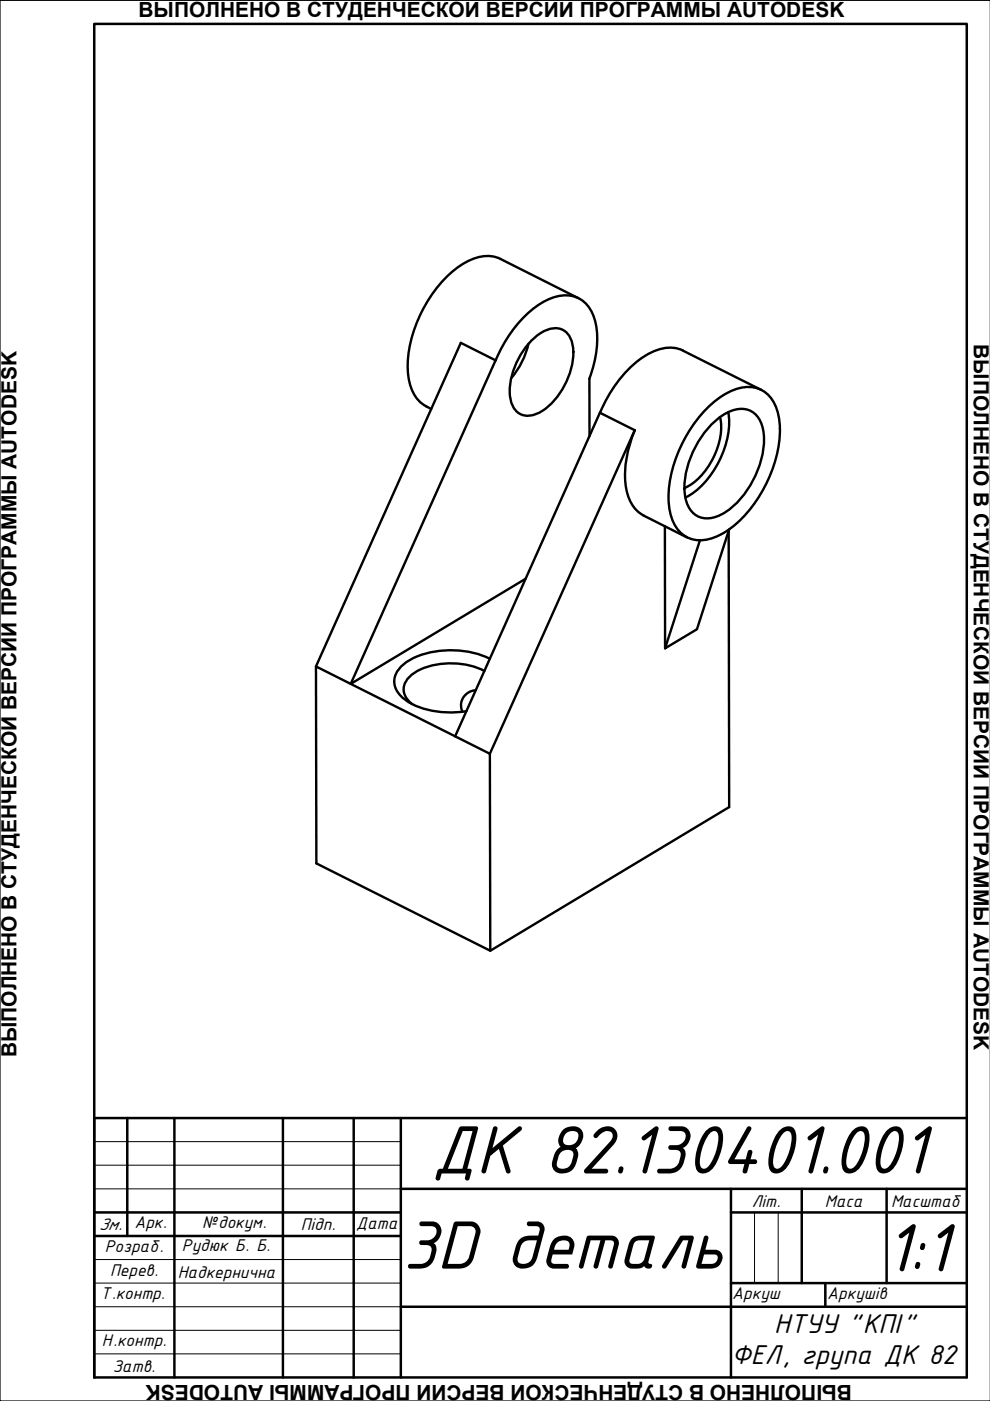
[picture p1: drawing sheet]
<svg xmlns="http://www.w3.org/2000/svg" width="210mm" height="297mm" viewBox="0 0 210 297" stroke-linecap="round" stroke-linejoin="round" font-family="sans-serif">
<g fill="none" stroke="#000" stroke-width=".51">
<path d="M106.1 54.9l16.6 8.3M106.1 54.9a8 8 0 0 0-7.9 1 27.5 27.5 0 0 0-11.7 23.3 8.4 8.4 0 0 0 3.9 7M105.1 76.4a25.4 25.4 0 0 1 10.3-12.5 7.7 7.7 0 0 1 7.7-.4 8.6 8.6 0 0 1 3.5 7.1 23.6 23.6 0 0 1-1.6 9.7M112 72.9a17.2 17.2 0 0 1-3.6 7.3M112.9 72a6.9 6.9 0 0 1 5.4-2.4 4 4 0 0 1 3.2 3.8 15.6 15.6 0 0 1-6.5 13.7 4.2 4.2 0 0 1-5.7-.2 7.7 7.7 0 0 1-1-6.1 17 17 0 0 1 4.6-8.8zM144.8 74.3l16.6 8.4M144.8 74.3a7.8 7.8 0 0 0-7.2 .7 25.6 25.6 0 0 0-10.4 12.5M90.4 86.2l1 .5M125 80.3v12.2M127.2 87.5l-30.7 68.6M127.2 87.5l7.4 3.7M134.6 91.2l-30.7 68.6"/>
<path d="M134.6 91.2a21.4 21.4 0 0 0-1.5 13.8 7.1 7.1 0 0 0 3.4 4.3M149.8 86.7a12.9 12.9 0 0 1 9.5-4.6 6.6 6.6 0 0 1 5.7 5.8 24.4 24.4 0 0 1-3.7 16.8 21.7 21.7 0 0 1-10 9.3 6.4 6.4 0 0 1-8.9-4.1 20.1 20.1 0 0 1 1.2-13.5 29.7 29.7 0 0 1 6.2-9.7zM150.5 90.4a10.8 10.8 0 0 1 6.1-3.7 4.5 4.5 0 0 1 5 3.7 17.3 17.3 0 0 1-2.6 12.6 14.7 14.7 0 0 1-7.5 6.7 4.6 4.6 0 0 1-6-3.5 17.3 17.3 0 0 1 2.6-12.6zM152.7 88.4a15 15 0 0 1-4.3 12.7l-1.9 1.7-1.4 .7M154.4 87.4a19 19 0 0 1-5.2 15.1l-2.3 2.1-1.6 .9M136.5 109.3l9.2 4.6M141 111.6v25.9M154.5 112.6l.1 58.5-50.7 30.5-36.8-18.5-.1-41.8 7.4 3.7 30.7-68.6-7.4-3.7-30.7 68.6M154.6 112.2l-6.8 21.2-6.8 4.1 7.4-22.9M103.9 139.7a19.3 19.3 0 0 0-17.6 .6 4.8 4.8 0 0 0-2.5 5.5 9.4 9.4 0 0 0 6.9 4.7 21.2 21.2 0 0 0 8.2 .3M111.4 122.7l-37 22.3 22.1 11.1M96.5 156.1l7.4 3.7v41.8"/>
<path d="M100.9 146.4a3.2 3.2 0 0 0-2.9 4.5M102.7 142.3a16.2 16.2 0 0 0-14.5 .1 4.1 4.1 0 0 0-2.4 4.8l.9 1.4 .7 .7"/>
</g>
<!-- layer: 0 -->
<path d="M210 .1h-210v296.9h210M27 237.1v20" fill="none" stroke="#000" stroke-width=".25"/>
<g fill="none" stroke="#000" stroke-width=".53">
<path d="M20 5.1h185v286.9h-185zM27 237.1v25M37 237.1v54.9M60 237.1v54.9M75 237.1v54.9M85 237.1v54.9M205 237.1h-185v54.9M20 257.1h65M85 252.1h120M155 252.1v39.9M155 257.1h50M170 252.1v19.9"/>
<path d="M188 252.1v19.9M20 262.1h65M85 277.1h120M155 272h50M175 272v5.1"/>
</g>
<path d="M20 242h65M20 247h65M20 252.1h65M160 257.1v14.9M165 257.1v14.9M20 272h65M20 267h65M20 277.1h65M20 282.1h65M20 287h65" fill="none" stroke="#000" stroke-width=".21"/>
<g font-size="15.5">
<text x="91.6" y="248.8">ДК 82.130401.001</text>
<text x="85.3" y="269">3D деталь</text>
<text x="187.5" y="269.5">1:1</text>
</g>
<g font-size="6.2">
<text x="164.1" y="282.6">НТУУ &quot;КПІ&quot;</text>
<text x="155.1" y="289.2">ФЕЛ, група ДК 82</text>
</g>
<g font-size="4.4">
<text x="29.4" y="3.5">ВЫПОЛНЕНО В СТУДЕНЧЕСКОЙ ВЕРСИИ ПРОГРАММЫ AUTODESK</text>
<text x="206.5" y="72.9" transform="rotate(90 206.5 72.9)">ВЫПОЛНЕНО В СТУДЕНЧЕСКОЙ ВЕРСИИ ПРОГРАММЫ AUTODESK</text>
<text x="3.5" y="224.2" transform="rotate(-90 3.5 224.2)">ВЫПОЛНЕНО В СТУДЕНЧЕСКОЙ ВЕРСИИ ПРОГРАММЫ AUTODESK</text>
<text x="180.6" y="293.6" transform="rotate(-180 180.6 293.6)">ВЫПОЛНЕНО В СТУДЕНЧЕСКОЙ ВЕРСИИ ПРОГРАММЫ AUTODESK</text>
</g>
<g font-size="3.9">
<text x="159.4" y="255.8">Літ.</text>
<text x="174.9" y="255.8">Маса</text>
<text x="188.9" y="255.8">Масштаб</text>
<text x="20.9" y="260.8">Зм.</text>
<text x="28.5" y="260.4">Арк.</text>
<text x="42.9" y="260.4">№докум.</text>
<text x="63.8" y="260.8">Підп.</text>
<text x="75.5" y="260.6">Дата</text>
<text x="22.2" y="265.4">Розраб.</text>
<text x="38.6" y="265.3">Рудюк Б. Б.</text>
<text x="21.3" y="275.4">Т.контр.</text>
<text x="23.4" y="270.4">Перев.</text>
<text x="37.7" y="270.9">Надкернична</text>
<text x="155.3" y="275.4">Аркуш</text>
<text x="175.4" y="275.4">Аркушів</text>
<text x="21.6" y="285.4">Н.контр.</text>
<text x="23.9" y="290.8">Затв.</text>
</g>
</svg>
